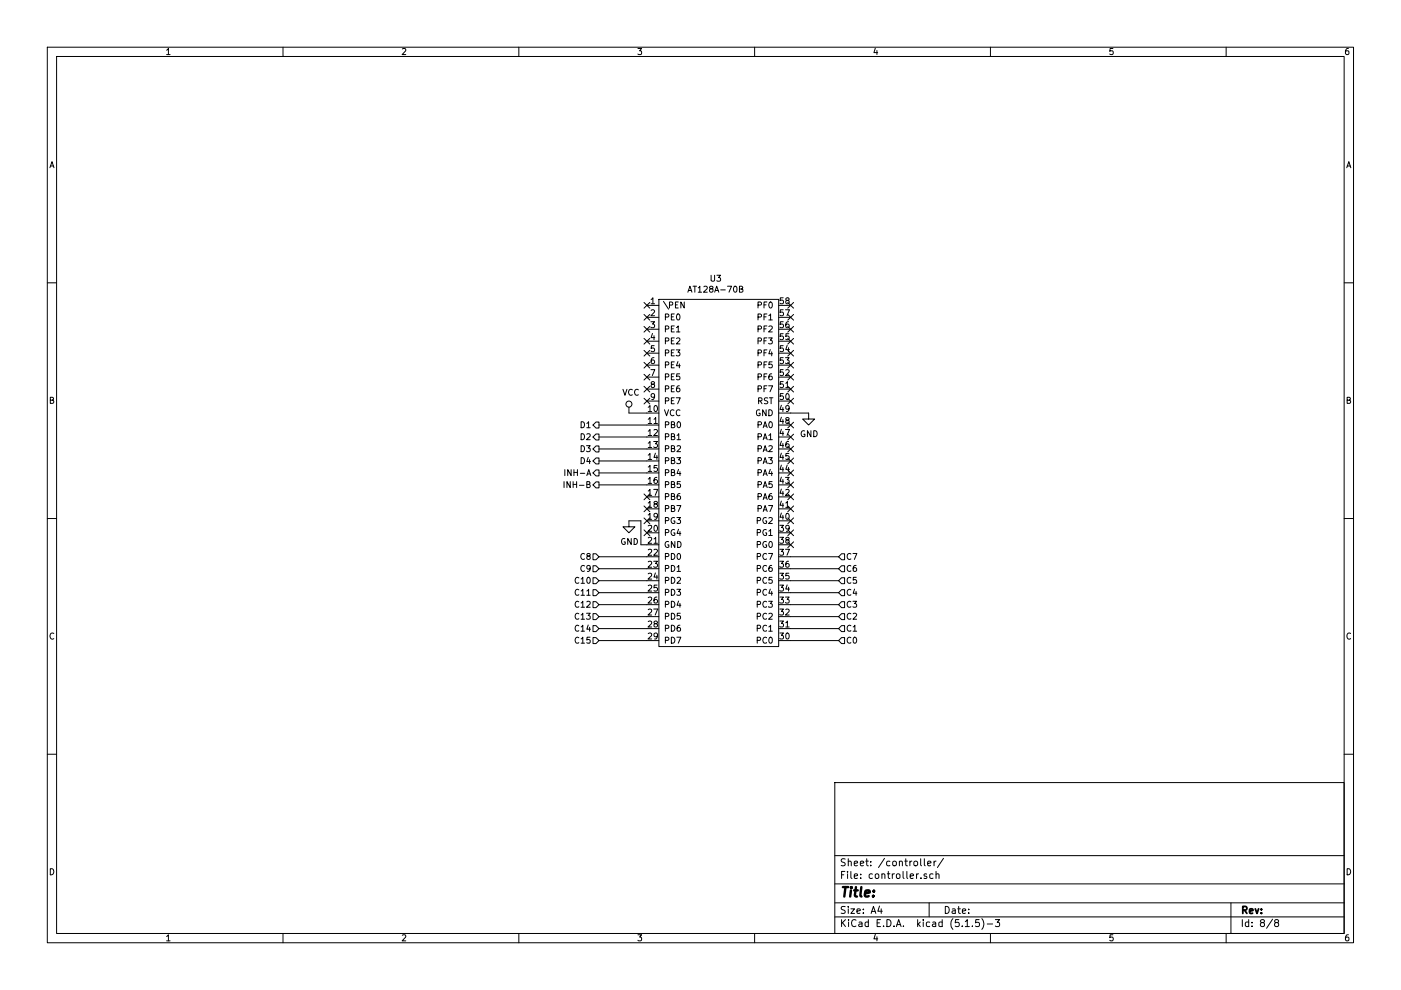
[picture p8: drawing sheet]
EESchema Schematic File Version 4
EELAYER 30 0
EELAYER END
$Descr A4 11693 8268
encoding utf-8
Sheet 8 8
Title ""
Date ""
Rev ""
Comp ""
Comment1 ""
Comment2 ""
Comment3 ""
Comment4 ""
$EndDescr
$Comp
L MyICs:AT128A-70B U3
U 1 1
P 6000 3900
F 0 "U3" H 5975 5475 50  0000 C CNN
F 1 "AT128A-70B" H 5975 5384 50  0000 C CNN
F 2 "" H 5950 5050 50  0001 C CNN
F 3 "" H 5950 5050 50  0001 C CNN
	1    6000 3900
	1    0    0    -1  
$EndComp
Wire Wire Line
	5400 3550 5000 3550
Wire Wire Line
	5000 3650 5400 3650
Wire Wire Line
	5000 3750 5400 3750
Wire Wire Line
	5000 3850 5400 3850
Wire Wire Line
	6600 5350 7000 5350
Wire Wire Line
	7000 5250 6600 5250
Wire Wire Line
	7000 5150 6600 5150
Wire Wire Line
	7000 5050 6600 5050
Wire Wire Line
	7000 4950 6600 4950
Wire Wire Line
	7000 4850 6600 4850
Wire Wire Line
	7000 4750 6600 4750
Wire Wire Line
	7000 4650 6600 4650
Wire Wire Line
	5000 4750 5400 4750
Wire Wire Line
	5000 4650 5400 4650
Wire Wire Line
	5000 4850 5400 4850
Wire Wire Line
	5000 4950 5400 4950
Wire Wire Line
	5000 5050 5400 5050
Wire Wire Line
	5000 5150 5400 5150
Wire Wire Line
	5000 5250 5400 5250
Wire Wire Line
	5000 5350 5400 5350
Text HLabel 5000 3550 0    50   Output ~ 0
D1
Text HLabel 5000 3650 0    50   Output ~ 0
D2
Text HLabel 5000 3750 0    50   Output ~ 0
D3
Text HLabel 5000 3850 0    50   Output ~ 0
D4
Text HLabel 7000 5350 2    50   Input ~ 0
C0
Text HLabel 7000 5250 2    50   Input ~ 0
C1
Text HLabel 7000 5150 2    50   Input ~ 0
C2
Text HLabel 7000 5050 2    50   Input ~ 0
C3
Text HLabel 7000 4950 2    50   Input ~ 0
C4
Text HLabel 7000 4850 2    50   Input ~ 0
C5
Text HLabel 7000 4750 2    50   Input ~ 0
C6
Text HLabel 7000 4650 2    50   Input ~ 0
C7
Text HLabel 5000 4650 0    50   Input ~ 0
C8
Text HLabel 5000 4750 0    50   Input ~ 0
C9
Text HLabel 5000 4850 0    50   Input ~ 0
C10
Text HLabel 5000 4950 0    50   Input ~ 0
C11
Text HLabel 5000 5050 0    50   Input ~ 0
C12
Text HLabel 5000 5150 0    50   Input ~ 0
C13
Text HLabel 5000 5250 0    50   Input ~ 0
C14
Text HLabel 5000 5350 0    50   Input ~ 0
C15
Wire Wire Line
	5400 3950 5000 3950
Wire Wire Line
	5000 4050 5400 4050
Text HLabel 5000 3950 0    50   Output ~ 0
INH-A
Text HLabel 5000 4050 0    50   Output ~ 0
INH-B
$Comp
L power:VCC #PWR?
U 1 1
P 5250 3450
F 0 "#PWR?" H 5250 3300 50  0001 C CNN
F 1 "VCC" H 5267 3623 50  0000 C CNN
F 2 "" H 5250 3450 50  0001 C CNN
F 3 "" H 5250 3450 50  0001 C CNN
	1    5250 3450
	1    0    0    -1  
$EndComp
$Comp
L power:GND #PWR?
U 1 1
P 6750 3450
F 0 "#PWR?" H 6750 3200 50  0001 C CNN
F 1 "GND" H 6755 3277 50  0000 C CNN
F 2 "" H 6750 3450 50  0001 C CNN
F 3 "" H 6750 3450 50  0001 C CNN
	1    6750 3450
	1    0    0    -1  
$EndComp
$Comp
L power:GND #PWR?
U 1 1
P 5250 4350
F 0 "#PWR?" H 5250 4100 50  0001 C CNN
F 1 "GND" H 5255 4177 50  0000 C CNN
F 2 "" H 5250 4350 50  0001 C CNN
F 3 "" H 5250 4350 50  0001 C CNN
	1    5250 4350
	1    0    0    -1  
$EndComp
Wire Wire Line
	5400 4550 5350 4550
Wire Wire Line
	5350 4550 5350 4350
Wire Wire Line
	5350 4350 5250 4350
NoConn ~ 5400 2550
NoConn ~ 5400 2650
NoConn ~ 5400 2750
NoConn ~ 5400 2850
NoConn ~ 5400 2950
NoConn ~ 5400 3050
NoConn ~ 5400 3150
NoConn ~ 5400 3250
NoConn ~ 5400 3350
NoConn ~ 5400 4150
NoConn ~ 5400 4250
NoConn ~ 5400 4350
NoConn ~ 5400 4450
NoConn ~ 6600 4550
NoConn ~ 6600 4450
NoConn ~ 6600 4350
NoConn ~ 6600 4250
NoConn ~ 6600 4150
NoConn ~ 6600 4050
NoConn ~ 6600 3950
NoConn ~ 6600 3850
NoConn ~ 6600 3750
NoConn ~ 6600 3650
NoConn ~ 6600 3550
NoConn ~ 6600 2550
NoConn ~ 6600 2650
NoConn ~ 6600 2750
NoConn ~ 6600 2850
NoConn ~ 6600 2950
NoConn ~ 6600 3050
NoConn ~ 6600 3150
NoConn ~ 6600 3250
NoConn ~ 6600 3350
Wire Wire Line
	5250 3450 5400 3450
Wire Wire Line
	6600 3450 6750 3450
$EndSCHEMATC
